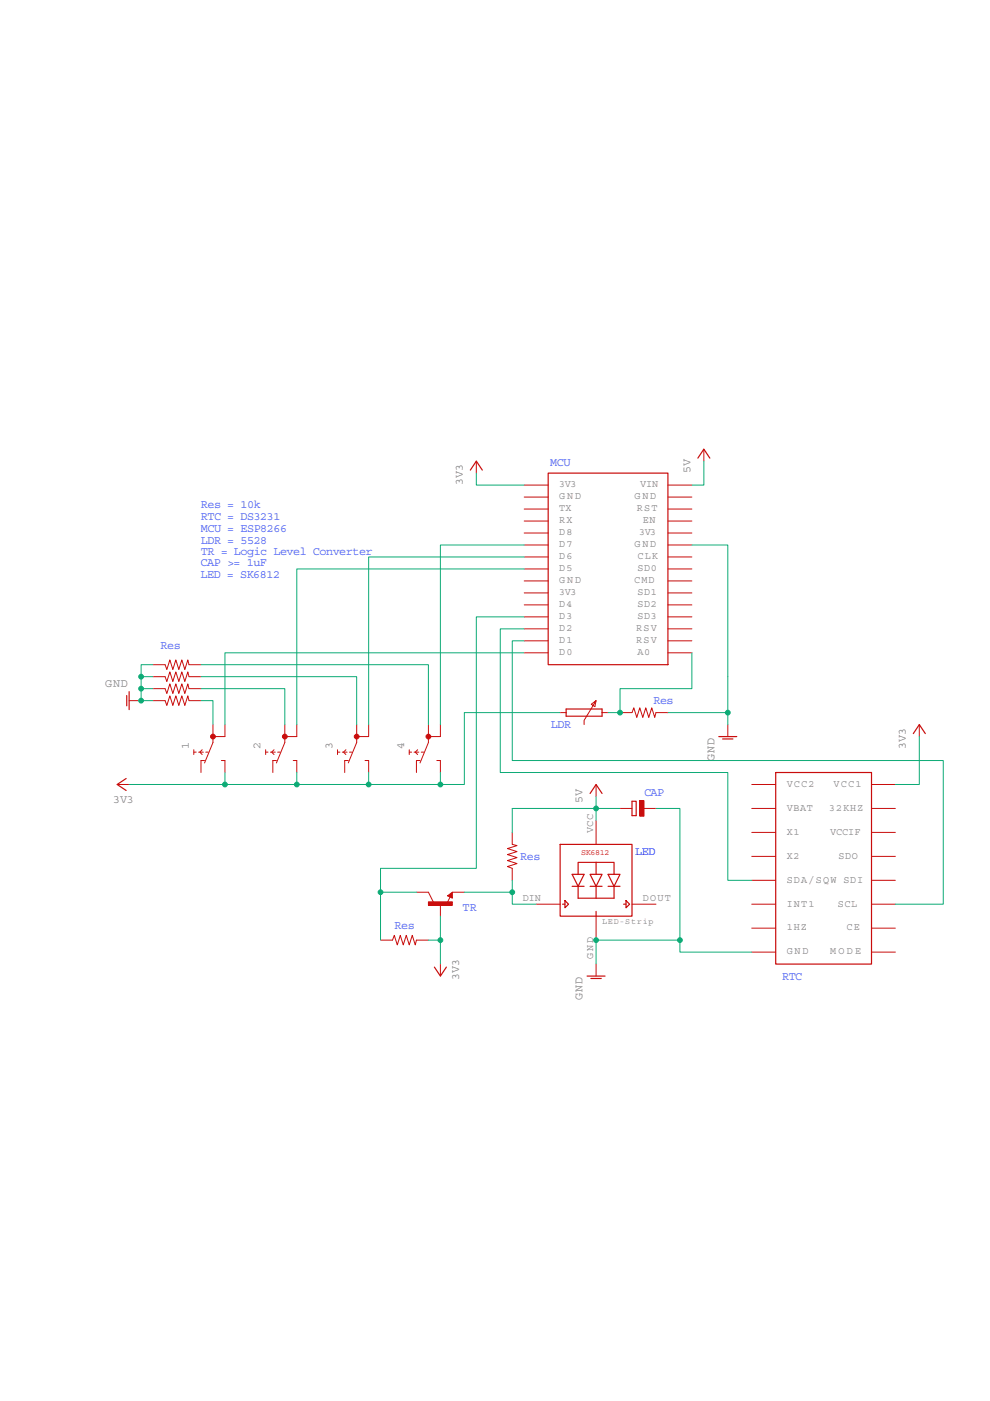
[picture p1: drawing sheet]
<svg xmlns="http://www.w3.org/2000/svg" width="210mm" height="297mm" viewBox="0 0 210 297" stroke-linecap="round" stroke-linejoin="round" font-family="sans-serif">
<path d="M21.7 92.9l178.5 119.8M200.2 92.9l-178.5 119.8" fill="none" stroke="#fff" stroke-width=".21"/>
<g fill="none" stroke="#c90d0c" stroke-width=".21">
<path d="M111.2 118.1h5.1M111.2 115.5h5.1M111.2 113h5.1M111.2 110.5h5.1M111.2 107.9h5.1M111.2 105.4h5.1M111.2 102.8h5.1M141.7 118.1h5M141.7 115.5h5M141.7 113h5M141.7 110.5h5M141.7 107.9h5"/>
<path d="M141.7 105.4h5M141.7 102.8h5M111.2 138.4h5.1M111.2 135.9h5.1M111.2 133.3h5.1M111.2 130.8h5.1M111.2 128.2h5.1M111.2 125.7h5.1M111.2 123.2h5.1M111.2 120.6h5.1M141.7 138.4h5M141.7 135.9h5"/>
<path d="M141.7 133.3h5M141.7 130.8h5M141.7 128.2h5M141.7 125.7h5M141.7 123.2h5M141.7 120.6h5M41.1 159v1M41.1 159.5h.5M42.1 159.5h1M42.9 159l-.5 .5 .5 .5M43.6 159.5h.6M47.7 156.2h-2.5v1.2l-1.8 4.4"/>
<path d="M42.6 161.2h.8M46.9 161.2h.8M126.4 173.9v5.1M159.4 166.3h5.1M159.4 171.4h5.1M159.4 176.5h5.1M184.8 166.3h5.1M184.8 171.4h5.1M184.8 176.5h5.1M113.7 191.7h5.1M126.4 194.2v5.1M134 191.7h5.1"/>
<path d="M159.4 191.7h5.1M159.4 181.6h5.1M159.4 186.6h5.1M159.4 196.8h5.1M184.8 191.7h5.1M184.8 181.6h5.1M184.8 186.6h5.1M184.8 196.8h5.1M159.4 201.9h5.1M184.8 201.9h5.1"/>
</g>
<g fill="none" stroke="#c90d0c" stroke-width=".25">
<path d="M116.3 100.3h25.4v40.6h-25.4zM118.8 179h15.2v15.2h-15.2zM164.5 163.8h20.3v40.6h-20.3zM119.3 191.7h.5M119.8 190.9l.8 .8-.8 .8zM121.3 185.4h2.6l-1.3 2.5zM121.3 187.9h2.6M122.6 187.9v2.5h7.6v-2.5M125.2 187.9h2.5M125.2 185.4h2.5l-1.3 2.5zM126.4 182.8h3.8v2.6M126.4 182.8h-3.8v2.6"/>
<path d="M126.4 182.8v2.6M126.4 187.9v2.5M126.4 193.2v1M129 187.9h2.5M130.2 185.4h-1.2l1.2 2.5M130.2 185.4h1.3l-1.3 2.5M132.3 191.7h.5M132.8 190.9l.7 .8-.7 .8z"/>
</g>
<circle cx="45.2" cy="156.2" r=".51" fill="#c90d0c"/>
<g fill="none" stroke="#c90d0c" stroke-width=".21">
<path d="M45.2 153.6v2.6M47.7 153.6v2.6M42.6 161.2v2.6M47.7 161.2v2.6M90.9 189.2l1 2M94.9 189.9l1-.7v1.2zM95.5 190.2l-.7 1.2"/>
<circle cx="45.2" cy="156.2" r=".51"/>
</g>
<path d="M95.4 189.9l.3-.1v.4l-.5-.3 .6-.5v.8" fill="none" stroke="#c90d0c" stroke-width=".25"/>
<path d="M90.9 191.2h5v.8h-5z" fill="#c90d0c"/>
<path d="M56.3 159v1M56.3 159.5h.6M57.4 159.5h1M58.1 159l-.5 .5 .5 .5M58.9 159.5h.5M62.9 156.2h-2.5v1.2l-1.8 4.4M57.9 161.2h.7M62.2 161.2h.7M88.3 189.2h2.6M90.9 191.2h5v.8h-5zM93.4 191.7v2.5M95.9 189.2h2.6" fill="none" stroke="#c90d0c" stroke-width=".21"/>
<circle cx="60.4" cy="156.2" r=".51" fill="#c90d0c"/>
<g fill="none" stroke="#c90d0c" stroke-width=".21">
<path d="M60.4 153.6v2.6M62.9 153.6v2.6M71.6 159v1M71.6 159.5h.5M72.6 159.5h1M73.4 159l-.5 .5 .5 .5M74.1 159.5h.5M78.2 156.2h-2.6v1.2l-1.7 4.4M57.9 161.2v2.6M62.9 161.2v2.6M73.1 161.2h.8M77.4 161.2h.8"/>
<circle cx="60.4" cy="156.2" r=".51"/>
</g>
<circle cx="75.7" cy="156.2" r=".51" fill="#c90d0c"/>
<g fill="none" stroke="#c90d0c" stroke-width=".21">
<path d="M75.6 153.6v2.6M78.2 153.6v2.6M86.8 159v1M86.8 159.5h.5M87.8 159.5h1M88.6 159l-.5 .5 .5 .5M89.3 159.5h.6M93.4 156.2h-2.5v1.2l-1.8 4.4M73.1 161.2v2.6M78.2 161.2v2.6M88.3 161.2h.8M92.6 161.2h.8"/>
<circle cx="75.7" cy="156.2" r=".51"/>
</g>
<circle cx="90.9" cy="156.2" r=".51" fill="#c90d0c"/>
<g fill="none" stroke="#c90d0c" stroke-width=".21">
<path d="M149.3 95.2v2.6M27.4 148.5h2.5M32.5 148.5h2.5l.4 1.1 .6-2.1 .7 2.1 .6-2.1 .6 2.1 .7-2.1 .6 2.1 .6-2.1 .3 1h2.5M90.9 153.6v2.6M93.4 153.6v2.6M118.8 151.1h1.3M126.4 148.5l-.2 1.3-.8-.5 1-.8-2.5 4.2v.9M127.7 151.1h1.3M88.3 161.2v2.6M93.4 161.2v2.6"/>
<circle cx="90.9" cy="156.2" r=".51"/>
</g>
<path d="M148 97.1l1.3-1.9 1.3 1.9M26.9 147.5v2.1M27.4 146.6v3.9M120.1 150.3h7.6v1.5h-7.6zM134 169.9h.9v3h-.9z" fill="none" stroke="#c90d0c" stroke-width=".25"/>
<path d="M135.7 169.8h.9v3.3h-.9z" fill="#c90d0c"/>
<g fill="none" stroke="#c90d0c" stroke-width=".21">
<path d="M101 97.8v2.5M32.5 146h2.5l.4 1 .6-2 .7 2 .6-2 .6 2 .7-2 .6 2 .6-2 .3 1h2.5M32.5 143.5h2.5l.4 1 .6-2 .7 2 .6-2 .6 2 .7-2 .6 2 .6-2 .3 1h2.5M32.5 140.9h2.5l.4 1 .6-2 .7 2 .6-2 .6 2 .7-2 .6 2 .6-2 .3 1h2.5M131.5 151.1h2.5l.4-1 .7 2 .6-2 .6 2 .7-2 .6 2 .6-2 .7 2 .2-1h2.6M154.4 153.6v2.6M195 153.6v2.6M24.8 166.3h2.6M108.6 176.5v2.5l1.1 .3-2.1 .6 2.1 .7-2.1 .6 2.1 .6-2.1 .7 2.1 .6-2.1 .6 1 .4v2.5M126.4 166.3v2.6M131.5 171.4h2.5M135.7 169.8h.9v3.3h-.9z"/>
<path d="M136.6 171.4h2.5M80.7 199.3h2.5l.4-1 .7 2 .6-2 .6 2 .7-2 .6 2 .6-2 .7 2 .2-1h2.6M93.4 204.4v2.5M126.4 204.4v2.5"/>
</g>
<path d="M99.8 99.7l1.2-1.9 1.3 1.9M152.5 156.2h3.8M153.3 156.7h2.1M193.7 155.5l1.3-1.9 1.3 1.9M26.8 165.1l-2 1.2 2 1.3M125.2 168.2l1.2-1.9 1.3 1.9M92.1 205l1.3 1.9 1.3-1.9M124.5 206.9h3.8M125.3 207.5h2.2" fill="none" stroke="#c90d0c" stroke-width=".25"/>
<path d="M32.5 146h-2.6v2.5h2.6" fill="none" stroke="#0dab76" stroke-width=".21"/>
<circle cx="29.9" cy="148.5" r=".51" fill="#0dab76"/>
<g fill="none" stroke="#0dab76" stroke-width=".21">
<path d="M32.5 143.5h-2.6v2.5"/>
<circle cx="29.9" cy="148.5" r=".51"/>
</g>
<circle cx="29.9" cy="146" r=".51" fill="#0dab76"/>
<g fill="none" stroke="#0dab76" stroke-width=".21">
<path d="M32.5 140.9h-2.6v2.6"/>
<circle cx="29.9" cy="146" r=".51"/>
</g>
<circle cx="29.9" cy="143.5" r=".51" fill="#0dab76"/>
<g fill="none" stroke="#0dab76" stroke-width=".21">
<path d="M146.7 115.5h7.7v28M141.7 151.1h12.7v2.5"/>
<circle cx="29.9" cy="143.5" r=".51"/>
</g>
<circle cx="154.4" cy="151.1" r=".51" fill="#0dab76"/>
<g fill="none" stroke="#0dab76" stroke-width=".21">
<path d="M154.4 143.5v7.6M139.1 171.4h5.1v27.9h-17.8v5.1"/>
<circle cx="154.4" cy="151.1" r=".51"/>
</g>
<circle cx="126.4" cy="199.3" r=".51" fill="#0dab76"/>
<g fill="none" stroke="#0dab76" stroke-width=".21">
<path d="M144.2 199.3v2.6h15.2"/>
<circle cx="126.4" cy="199.3" r=".51"/>
</g>
<circle cx="144.2" cy="199.3" r=".51" fill="#0dab76"/>
<g fill="none" stroke="#0dab76" stroke-width=".21">
<path d="M111.2 118.1h-33v35.5M111.2 115.5h-17.8v38.1M111.2 138.4h-63.5v15.2M111.2 120.6h-48.3v33M146.7 138.4v7.6h-15.2v5.1h-2.5"/>
<circle cx="144.2" cy="199.3" r=".51"/>
</g>
<circle cx="131.5" cy="151.1" r=".51" fill="#0dab76"/>
<g fill="none" stroke="#0dab76" stroke-width=".21">
<path d="M149.3 97.8v5h-2.6M126.4 171.4h5.1M126.4 168.9v5"/>
<circle cx="131.5" cy="151.1" r=".51"/>
</g>
<circle cx="126.4" cy="171.4" r=".51" fill="#0dab76"/>
<g fill="none" stroke="#0dab76" stroke-width=".21">
<path d="M101 100.3v2.5h10.2M47.7 163.8v2.5h-20.3M62.9 163.8v2.5h-15.2M126.4 171.4h-17.8v5.1"/>
<circle cx="126.4" cy="171.4" r=".51"/>
</g>
<circle cx="47.7" cy="166.3" r=".51" fill="#0dab76"/>
<g fill="none" stroke="#0dab76" stroke-width=".21">
<path d="M78.2 163.8v2.5h-15.3"/>
<circle cx="47.7" cy="166.3" r=".51"/>
</g>
<circle cx="63" cy="166.3" r=".51" fill="#0dab76"/>
<g fill="none" stroke="#0dab76" stroke-width=".21">
<path d="M93.4 163.8v2.5h-15.2"/>
<circle cx="63" cy="166.3" r=".51"/>
</g>
<circle cx="78.2" cy="166.3" r=".51" fill="#0dab76"/>
<g fill="none" stroke="#0dab76" stroke-width=".21">
<path d="M98.5 151.1v15.2h-5.1"/>
<circle cx="78.2" cy="166.3" r=".51"/>
</g>
<circle cx="93.4" cy="166.3" r=".51" fill="#0dab76"/>
<g fill="none" stroke="#0dab76" stroke-width=".21">
<path d="M98.5 151.1h20.3M93.4 194.2v5.1h-2.5M93.4 199.3v5.1"/>
<circle cx="93.4" cy="166.3" r=".51"/>
</g>
<circle cx="93.4" cy="199.3" r=".51" fill="#0dab76"/>
<g fill="none" stroke="#0dab76" stroke-width=".21">
<path d="M111.2 130.8h-10.2v53.3h-20.3v15.2M195 156.2v10.1h-5.1M80.7 189.2h7.6"/>
<circle cx="93.4" cy="199.3" r=".51"/>
</g>
<circle cx="80.7" cy="189.2" r=".51" fill="#0dab76"/>
<g fill="none" stroke="#0dab76" stroke-width=".21">
<path d="M108.6 186.6v2.6h-10.1M108.6 189.2v2.5h5.1"/>
<circle cx="80.7" cy="189.2" r=".51"/>
</g>
<circle cx="108.6" cy="189.2" r=".51" fill="#0dab76"/>
<g fill="none" stroke="#0dab76" stroke-width=".21">
<path d="M111.2 135.9h-2.6v25.3h91.5v30.5h-10.2M111.2 133.3h-5.1v30.5h48.3v22.8h5M42.6 148.5h2.6v5.1M42.6 146h17.8v7.6M42.6 143.5h33v10.1M42.6 140.9h48.3v12.7"/>
<circle cx="108.6" cy="189.2" r=".51"/>
</g>
<g font-size="2.5" fill="#4055ff">
<text x="116.7" y="98.9">MCU</text>
<text x="42.6" y="107.6">Res = 10k</text>
<text x="42.6" y="110.2">RTC = DS3231</text>
<text x="42.6" y="112.7">MCU = ESP8266</text>
<text x="42.6" y="115.2">LDR = 5528</text>
<text x="42.6" y="117.6">TR = Logic Level Converter</text>
<text x="42.6" y="122.6">LED = SK6812</text>
<text x="42.6" y="120.1">CAP &gt;= 1uF</text>
<text x="34.1" y="137.6">Res</text>
<text x="138.6" y="149.2">Res</text>
<text x="116.8" y="154.4">LDR</text>
<text x="136.6" y="168.8">CAP</text>
<text x="110.4" y="182.3">Res</text>
<text x="83.7" y="197.1">Res</text>
<text x="98.1" y="193.2">TR</text>
<text x="165.9" y="207.8">RTC</text>
</g>
<g font-size="2.5" fill="#808080">
<text x="146.4" y="100.3" transform="rotate(-90 146.4 100.3)">5V</text>
<text x="98.2" y="102.8" transform="rotate(-90 98.2 102.8)">3V3</text>
<text x="22.3" y="145.7">GND</text>
<text x="40" y="158.7" transform="rotate(-90 40 158.7)">1</text>
<text x="55.3" y="158.7" transform="rotate(-90 55.3 158.7)">2</text>
<text x="70.5" y="158.7" transform="rotate(-90 70.5 158.7)">3</text>
<text x="85.7" y="158.7" transform="rotate(-90 85.7 158.7)">4</text>
<text x="151.5" y="161.2" transform="rotate(-90 151.5 161.2)">GND</text>
<text x="192.2" y="158.7" transform="rotate(-90 192.2 158.7)">3V3</text>
<text x="24" y="170.3">3V3</text>
<text x="123.6" y="170.2" transform="rotate(-90 123.6 170.2)">5V</text>
<text x="97.4" y="207.8" transform="rotate(-90 97.4 207.8)">3V3</text>
<text x="123.6" y="212" transform="rotate(-90 123.6 212)">GND</text>
</g>
<text font-size="2.5" fill="#00f" x="134.7" y="181.3">LED</text>
<g font-size="2.1" fill="#808080">
<text x="118.6" y="105.9">G N D</text>
<text x="118.6" y="103.4">3V3</text>
<text x="134.6" y="105.9">G N D</text>
<text x="135.8" y="103.3">VIN</text>
<text x="118.6" y="113.5">D8</text>
<text x="118.6" y="111">RX</text>
<text x="118.6" y="108.4">TX</text>
<text x="135.1" y="108.4">RST</text>
<text x="135.5" y="113.5">3V3</text>
<text x="136.4" y="111">EN</text>
<text x="118.6" y="118.6">D6</text>
<text x="118.6" y="116.1">D7</text>
<text x="134.6" y="116">G N D</text>
<text x="135.2" y="118.6">CLK</text>
<text x="118.6" y="123.7">G N D</text>
<text x="118.6" y="121.1">D5</text>
<text x="134.5" y="123.7">CMD</text>
<text x="135.2" y="121.1">SD0</text>
<text x="118.6" y="131.3">D3</text>
<text x="118.6" y="128.8">D4</text>
<text x="118.6" y="126.2">3V3</text>
<text x="135.2" y="131.3">SD3</text>
<text x="135.2" y="128.7">SD2</text>
<text x="135.2" y="126.2">SD1</text>
<text x="118.6" y="136.4">D1</text>
<text x="118.6" y="133.8">D2</text>
<text x="135" y="136.4">RSV</text>
<text x="135" y="133.8">RSV</text>
<text x="118.6" y="138.9">D0</text>
<text x="135.2" y="138.9">A0</text>
<text x="166.9" y="166.8">VCC2</text>
<text x="176.8" y="166.8">VCC1</text>
<text x="166.9" y="171.9">VBAT</text>
<text x="175.8" y="171.9">32KHZ</text>
<text x="125.8" y="176.7" transform="rotate(-90 125.8 176.7)">VCC</text>
<text x="166.9" y="177">X1</text>
<text x="176.1" y="177">VCCIF</text>
<text x="166.9" y="182.1">X2</text>
<text x="177.9" y="182.1">SDO</text>
<text x="110.9" y="191.1">DIN</text>
<text x="136.4" y="191.1">DOUT</text>
<text x="166.9" y="187.1">SDA/SQW</text>
<text x="178.9" y="187.1">SDI</text>
<text x="166.9" y="192.2">INT1</text>
<text x="166.9" y="197.3">1HZ</text>
<text x="177.7" y="192.2">SCL</text>
<text x="179.5" y="197.3">CE</text>
<text x="125.8" y="203.3" transform="rotate(-90 125.8 203.3)">G N D</text>
<text x="166.9" y="202.4">G N D</text>
<text x="176.1" y="202.4">M O D E</text>
</g>
<text font-size="1.8" fill="#c90d0c" x="123.3" y="181.3">SK6812</text>
<text font-size="1.8" fill="#808080" x="127.7" y="195.9">LED-Strip</text>
</svg>
